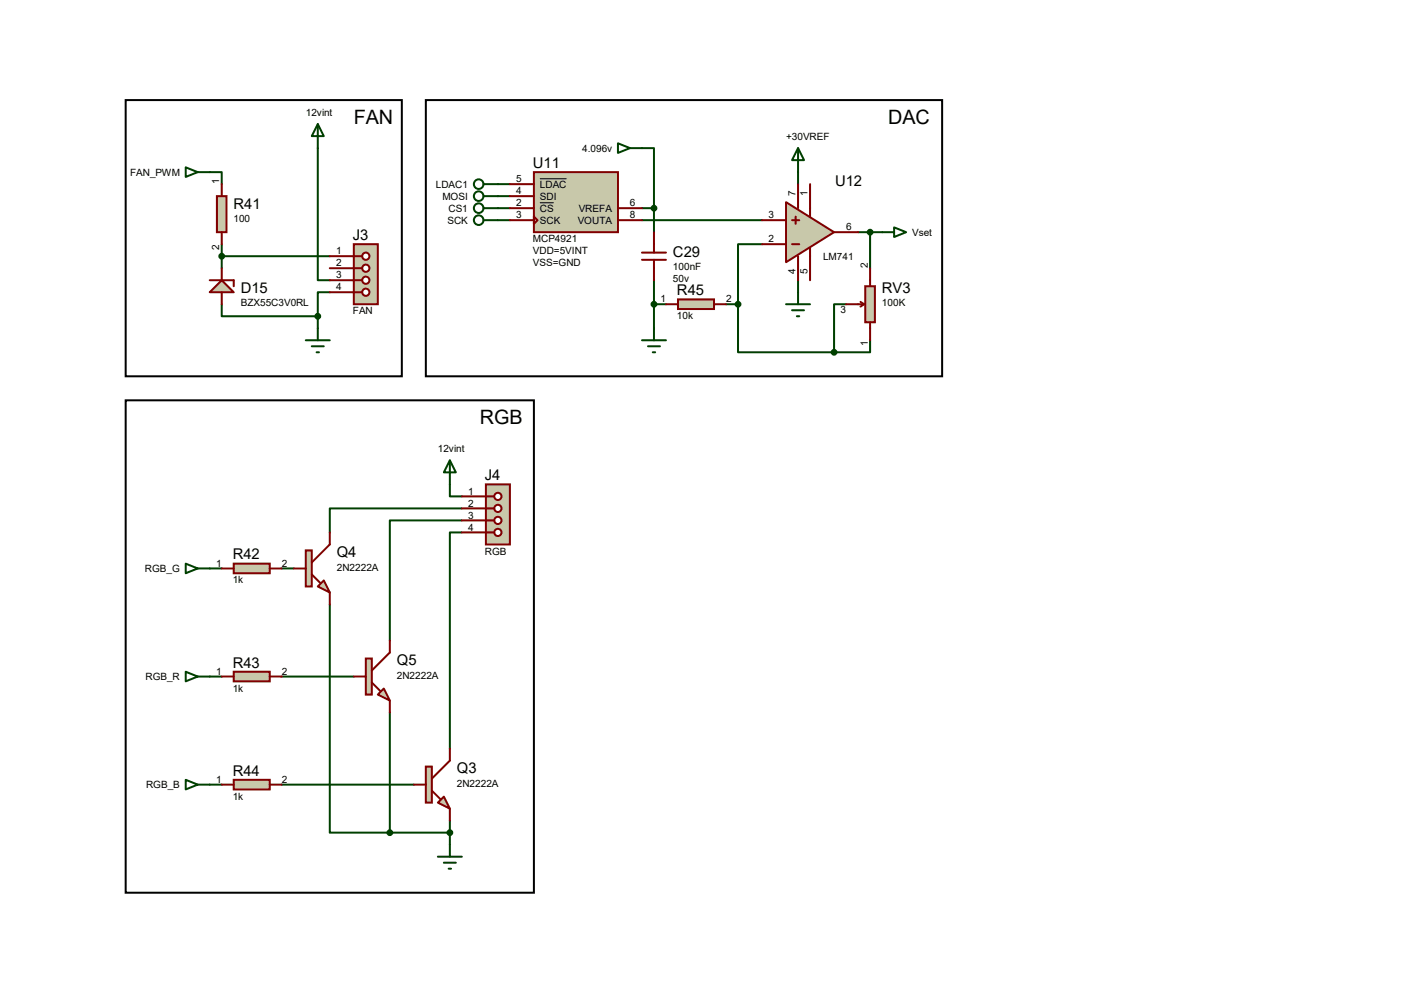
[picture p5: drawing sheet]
<svg xmlns="http://www.w3.org/2000/svg" width="297mm" height="210mm" viewBox="0 0 297 210" stroke-linecap="round" stroke-linejoin="round" font-family="sans-serif">
<g fill="none" stroke="#004000" stroke-width=".42">
<path d="M44.4 36.4h2.5v2.5M67.2 31.3v28h2.6M105.3 38.9h2.6M135.8 31.3h2.5v12.7M168.8 36.4v2.5M46.9 51.6v5.1M46.9 54.2h22.9M105.3 46.6h2.6M105.3 41.5h2.6M105.3 44h2.6M135.8 46.6h25.4M135.8 44h2.5"/>
<path d="M138.3 44v5.1M138.3 59.3v10.1M161.2 51.6h-5.1v12.7M168.8 59.3v2.5M181.5 49.1h5.1M184.1 49.1v7.6M46.9 64.3v2.6h20.3M67.2 66.9v2.5M69.8 61.8h-2.6v5.1M138.3 64.3h2.6M153.6 64.3h2.5M156.1 64.3v10.2h20.3"/>
<path d="M179 64.3h-2.6v10.2M184.1 72v2.5h-7.7M95.2 102.4v2.6h2.5M97.7 107.5h-27.9v5.1M97.7 110.1h-15.2v25.4M97.7 112.6h-2.5v45.7M44.4 120.2h2.5M59.6 120.2h2.5M69.8 127.8v48.3h12.7M44.4 143.1h2.5M59.6 143.1h15.2M82.5 150.7v25.4"/>
<path d="M44.4 165.9h2.5M59.6 165.9h27.9M82.5 176.1h12.7M95.2 173.6v5"/>
</g>
<path d="M74.8 51.6h5.1v12.7h-5.1z" fill="#c8c8aa" stroke="#800000" stroke-width=".42"/>
<path d="M74.8 54.2h1.8" fill="none" stroke="#800000" stroke-width=".42"/>
<circle cx="77.4" cy="56.7" r=".76" fill="#fff" stroke="#800000" stroke-width=".42"/>
<path d="M74.8 56.7h1.8" fill="none" stroke="#800000" stroke-width=".42"/>
<circle cx="77.4" cy="59.3" r=".76" fill="#fff" stroke="#800000" stroke-width=".42"/>
<path d="M74.8 59.3h1.8" fill="none" stroke="#800000" stroke-width=".42"/>
<circle cx="77.4" cy="61.8" r=".76" fill="#fff" stroke="#800000" stroke-width=".42"/>
<path d="M74.8 61.8h1.8" fill="none" stroke="#800000" stroke-width=".42"/>
<circle cx="77.4" cy="54.2" r=".76" fill="#fff" stroke="#800000" stroke-width=".42"/>
<path d="M69.8 54.2h5M69.8 56.7h5M69.8 59.3h5M69.8 61.8h5" fill="none" stroke="#800000" stroke-width=".42"/>
<path d="M39.3 35.4l2.5 1-2.5 1zM41.8 36.4h2.6M67.2 26.2l1.3 2.6h-2.5zM67.2 26.2v5.1M64.7 72h5.1M66 73.2h2.5M67 74.5h.5M67.2 69.4v2.6" fill="none" stroke="#004000" stroke-width=".42"/>
<path d="M26.6 21.2h58.4v58.4h-58.4z" fill="none" stroke="#000" stroke-width=".42"/>
<g fill="#c8c8aa" stroke="#800000" stroke-width=".42">
<path d="M67.2 124l1.3-1.2 1.3 2.5z"/>
<path d="M64.7 116.4h1.3v7.6h-1.3z"/>
</g>
<path d="M69.8 112.6v2.5l-3.8 3.9M62.1 120.2h2.6M66 121.5l1.7 1.8M69.8 125.3v2.5" fill="none" stroke="#800000" stroke-width=".42"/>
<path d="M49.4 119.2h7.7v2h-7.7z" fill="#c8c8aa" stroke="#800000" stroke-width=".42"/>
<path d="M46.9 120.2h2.5M57.1 120.2h2.5" fill="none" stroke="#800000" stroke-width=".42"/>
<path d="M39.3 119.2l2.5 1-2.5 1zM41.8 120.2h2.6" fill="none" stroke="#004000" stroke-width=".42"/>
<g fill="#c8c8aa" stroke="#800000" stroke-width=".42">
<path d="M79.9 146.9l1.3-1.3 1.3 2.6z"/>
<path d="M77.4 139.3h1.3v7.6h-1.3z"/>
</g>
<path d="M82.5 135.5v2.5l-3.8 3.8M74.8 143.1h2.6M78.7 144.4l1.7 1.7M82.5 148.2v2.5" fill="none" stroke="#800000" stroke-width=".42"/>
<path d="M49.4 142.1h7.7v2h-7.7z" fill="#c8c8aa" stroke="#800000" stroke-width=".42"/>
<path d="M46.9 143.1h2.5M57.1 143.1h2.5" fill="none" stroke="#800000" stroke-width=".42"/>
<path d="M39.3 142.1l2.5 1-2.5 1zM41.8 143.1h2.6" fill="none" stroke="#004000" stroke-width=".42"/>
<g fill="#c8c8aa" stroke="#800000" stroke-width=".42">
<path d="M92.6 169.8l1.3-1.3 1.3 2.5z"/>
<path d="M90.1 162.1h1.3v7.7h-1.3z"/>
</g>
<path d="M95.2 158.3v2.6l-3.8 3.8M87.5 165.9h2.6M91.4 167.2l1.7 1.8M95.2 171v2.6" fill="none" stroke="#800000" stroke-width=".42"/>
<path d="M49.4 164.9h7.7v2.1h-7.7z" fill="#c8c8aa" stroke="#800000" stroke-width=".42"/>
<path d="M46.9 165.9h2.5M57.1 165.9h2.5" fill="none" stroke="#800000" stroke-width=".42"/>
<path d="M39.3 164.9l2.5 1-2.5 1.1zM41.8 165.9h2.6M95.2 178.6v2.6M92.6 181.2h5.1M93.9 182.5h2.5M94.9 183.7h.5" fill="none" stroke="#004000" stroke-width=".42"/>
<g fill="#004000" stroke="#004000" stroke-width=".42">
<circle cx="95.2" cy="176.1" r=".51"/>
<circle cx="82.5" cy="176.1" r=".51"/>
</g>
<path d="M102.8 102.4h5.1v12.7h-5.1z" fill="#c8c8aa" stroke="#800000" stroke-width=".42"/>
<path d="M102.8 105h1.8" fill="none" stroke="#800000" stroke-width=".42"/>
<circle cx="105.3" cy="107.5" r=".76" fill="#fff" stroke="#800000" stroke-width=".42"/>
<path d="M102.8 107.5h1.8" fill="none" stroke="#800000" stroke-width=".42"/>
<circle cx="105.3" cy="110.1" r=".76" fill="#fff" stroke="#800000" stroke-width=".42"/>
<path d="M102.8 110.1h1.8" fill="none" stroke="#800000" stroke-width=".42"/>
<circle cx="105.3" cy="112.6" r=".76" fill="#fff" stroke="#800000" stroke-width=".42"/>
<path d="M102.8 112.6h1.8" fill="none" stroke="#800000" stroke-width=".42"/>
<circle cx="105.3" cy="105" r=".76" fill="#fff" stroke="#800000" stroke-width=".42"/>
<path d="M97.7 105h5.1M97.7 107.5h5.1M97.7 110.1h5.1M97.7 112.6h5.1" fill="none" stroke="#800000" stroke-width=".42"/>
<path d="M130.7 30.3l2.6 1-2.6 1zM133.3 31.3h2.5M95.2 97.4l1.2 2.5h-2.5zM95.2 97.4v5" fill="none" stroke="#004000" stroke-width=".42"/>
<path d="M26.6 84.7h86.3v104.1h-86.3z" fill="none" stroke="#000" stroke-width=".42"/>
<path d="M112.9 36.4h17.8v12.7h-17.8z" fill="#c8c8aa" stroke="#800000" stroke-width=".42"/>
<path d="M107.9 38.9h5M107.9 46.6h5M107.9 44h5M107.9 41.5h5M112.9 45.8l.8 .8-.8 .7zM130.7 46.6h5.1M130.7 44h5.1" fill="none" stroke="#800000" stroke-width=".42"/>
<path d="M114.2 37.8h5.6M114.2 42.9h2.9" fill="none" stroke="#000" stroke-width=".21"/>
<g fill="none" stroke="#004000" stroke-width=".42">
<path d="M102.3 38.9h3M102.3 46.6h3M102.3 41.5h3M102.3 44h3M186.6 49.1h2.5M189.1 48.1l2.6 1-2.6 1zM135.8 72h5.1M137.1 73.2h2.5M138.1 74.5h.5M138.3 69.4v2.6"/>
<circle cx="101.3" cy="38.9" r="1.02"/>
<circle cx="101.3" cy="44" r="1.02"/>
<circle cx="101.3" cy="46.6" r="1.02"/>
<circle cx="101.3" cy="41.5" r="1.02"/>
</g>
<path d="M143.4 63.3h7.6v2.1h-7.6z" fill="#c8c8aa" stroke="#800000" stroke-width=".42"/>
<path d="M140.9 64.3h2.5M151 64.3h2.6" fill="none" stroke="#800000" stroke-width=".42"/>
<path d="M168.8 31.3l1.3 2.6h-2.5zM168.8 31.3v5.1M166.3 64.3h5.1M167.6 65.6h2.5M168.6 66.9h.5M168.8 61.8v2.5" fill="none" stroke="#004000" stroke-width=".42"/>
<path d="M90.1 21.2h109.2v58.4h-109.2z" fill="none" stroke="#000" stroke-width=".42"/>
<path d="M166.3 42.8l10.1 6.3-10.1 6.4z" fill="#c8c8aa" stroke="#800000" stroke-width=".42"/>
<g fill="none" stroke="#800000" stroke-width=".42">
<path d="M168.8 38.9v5.1M171.4 38.9v6.9M135.8 54.9h5.1M135.8 53.4h5.1M138.3 49.1v4.3M138.3 54.9v4.4M161.2 51.6h5.1M161.2 46.6h5.1M167.6 51.6h1.5M167.6 46.6h1.5M168.3 45.8v1.5M168.8 54.2v5.1"/>
<path d="M171.4 52.4v6.9M176.4 49.1h5.1"/>
</g>
<g fill="#004000" stroke="#004000" stroke-width=".42">
<circle cx="138.3" cy="64.3" r=".51"/>
<circle cx="138.3" cy="44" r=".51"/>
</g>
<path d="M46.9 59.3l2.5 2.5h-5z" fill="#c8c8aa" stroke="#800000" stroke-width=".42"/>
<path d="M44.4 59.3h5v1.2M46.9 56.7v2.6M46.9 61.8v2.5" fill="none" stroke="#800000" stroke-width=".42"/>
<circle cx="67.2" cy="66.9" r=".51" fill="#004000" stroke="#004000" stroke-width=".42"/>
<path d="M45.9 41.5h2v7.6h-2z" fill="#c8c8aa" stroke="#800000" stroke-width=".42"/>
<path d="M46.9 38.9v2.6M46.9 49.1v2.5" fill="none" stroke="#800000" stroke-width=".42"/>
<circle cx="46.9" cy="54.2" r=".51" fill="#004000" stroke="#004000" stroke-width=".42"/>
<path d="M183 60.5h2.1v7.7h-2.1z" fill="#c8c8aa" stroke="#800000" stroke-width=".42"/>
<path d="M184.1 56.7v3.8M179 64.3h3.8M182 63.8l.8 .5M182.8 64.3l-.8 .6M184.1 68.2v3.8" fill="none" stroke="#800000" stroke-width=".42"/>
<g fill="#004000" stroke="#004000" stroke-width=".42">
<circle cx="184.1" cy="49.1" r=".51"/>
<circle cx="176.4" cy="74.5" r=".51"/>
<circle cx="156.1" cy="64.3" r=".51"/>
</g>
<g font-size="4.2">
<text x="74.8" y="26.2">FAN</text>
<text x="187.9" y="26.2">DAC</text>
<text x="101.5" y="89.7">RGB</text>
</g>
<g font-size="3.1">
<text x="112.7" y="35.5">U11</text>
<text x="176.7" y="39.3">U12</text>
<text x="49.4" y="44.1">R41</text>
<text x="74.6" y="50.8">J3</text>
<text x="142.4" y="54.3">C29</text>
<text x="50.9" y="61.9">D15</text>
<text x="143.2" y="62.4">R45</text>
<text x="186.6" y="61.9">RV3</text>
<text x="102.6" y="101.6">J4</text>
<text x="49.2" y="118.3">R42</text>
<text x="71.2" y="117.8">Q4</text>
<text x="49.2" y="141.2">R43</text>
<text x="83.9" y="140.6">Q5</text>
<text x="49.2" y="164">R44</text>
<text x="96.6" y="163.5">Q3</text>
</g>
<g font-size="2.1">
<text x="64.7" y="24.5">12vint</text>
<text x="166.3" y="29.5">+30VREF</text>
<text x="123.1" y="32.1">4.096v</text>
<text x="27.5" y="37.2">FAN_PWM</text>
<text x="46.4" y="38.9" transform="rotate(-90 46.4 38.9)">1</text>
<text x="92.2" y="39.7">LDAC1</text>
<text x="109.2" y="41.1">4</text>
<text x="109.2" y="38.6">5</text>
<text x="114.2" y="39.7">LDAC</text>
<text x="168.3" y="41.5" transform="rotate(-90 168.3 41.5)">7</text>
<text x="170.9" y="41.5" transform="rotate(-90 170.9 41.5)">1</text>
<text x="49.4" y="47">100</text>
<text x="93.6" y="42.2">MOSI</text>
<text x="94.7" y="47.3">SCK</text>
<text x="94.9" y="44.8">CS1</text>
<text x="109.2" y="46.2">3</text>
<text x="109.2" y="43.6">2</text>
<text x="114.2" y="47.3">SCK</text>
<text x="114.2" y="44.8">CS</text>
<text x="114.2" y="42.2">SDI</text>
<text x="122.2" y="47.3">VOUTA</text>
<text x="122.4" y="44.8">VREFA</text>
<text x="133.3" y="46.2">8</text>
<text x="133.3" y="43.6">6</text>
<text x="162.6" y="46.2">3</text>
<text x="46.4" y="52.8" transform="rotate(-90 46.4 52.8)">2</text>
<text x="71.1" y="53.8">1</text>
<text x="112.7" y="51.3">MCP4921</text>
<text x="112.7" y="53.8">VDD=5VINT</text>
<text x="162.6" y="51.3">2</text>
<text x="179" y="48.7">6</text>
<text x="193" y="49.9">Vset</text>
<text x="71.1" y="56.3">2</text>
<text x="71.1" y="58.9">3</text>
<text x="112.7" y="56.3">VSS=GND</text>
<text x="142.4" y="57.2">100nF</text>
<text x="142.4" y="59.7">50v</text>
<text x="168.3" y="57.9" transform="rotate(-90 168.3 57.9)">4</text>
<text x="170.9" y="57.9" transform="rotate(-90 170.9 57.9)">5</text>
<text x="174.1" y="55.1">LM741</text>
<text x="183.6" y="56.7" transform="rotate(-90 183.6 56.7)">2</text>
<text x="50.9" y="64.8">BZX55C3V0RL</text>
<text x="71.1" y="61.4">4</text>
<text x="139.7" y="64">1</text>
<text x="153.6" y="64">2</text>
<text x="186.6" y="64.8">100K</text>
<text x="74.6" y="66.5">FAN</text>
<text x="143.2" y="67.5">10k</text>
<text x="177.8" y="66.3">3</text>
<text x="183.6" y="73.2" transform="rotate(-90 183.6 73.2)">1</text>
<text x="92.6" y="95.6">12vint</text>
<text x="99.1" y="104.6">1</text>
<text x="99.1" y="107.1">2</text>
<text x="99.1" y="109.7">3</text>
<text x="99.1" y="112.2">4</text>
<text x="45.7" y="119.8">1</text>
<text x="59.6" y="119.8">2</text>
<text x="102.6" y="117.3">RGB</text>
<text x="30.6" y="121">RGB_G</text>
<text x="49.2" y="123.4">1k</text>
<text x="71.2" y="120.7">2N2222A</text>
<text x="30.8" y="143.8">RGB_R</text>
<text x="45.7" y="142.7">1</text>
<text x="59.6" y="142.7">2</text>
<text x="83.9" y="143.6">2N2222A</text>
<text x="49.2" y="146.3">1k</text>
<text x="30.9" y="166.7">RGB_B</text>
<text x="45.7" y="165.6">1</text>
<text x="59.6" y="165.6">2</text>
<text x="96.6" y="166.4">2N2222A</text>
<text x="49.2" y="169.1">1k</text>
</g>
</svg>
